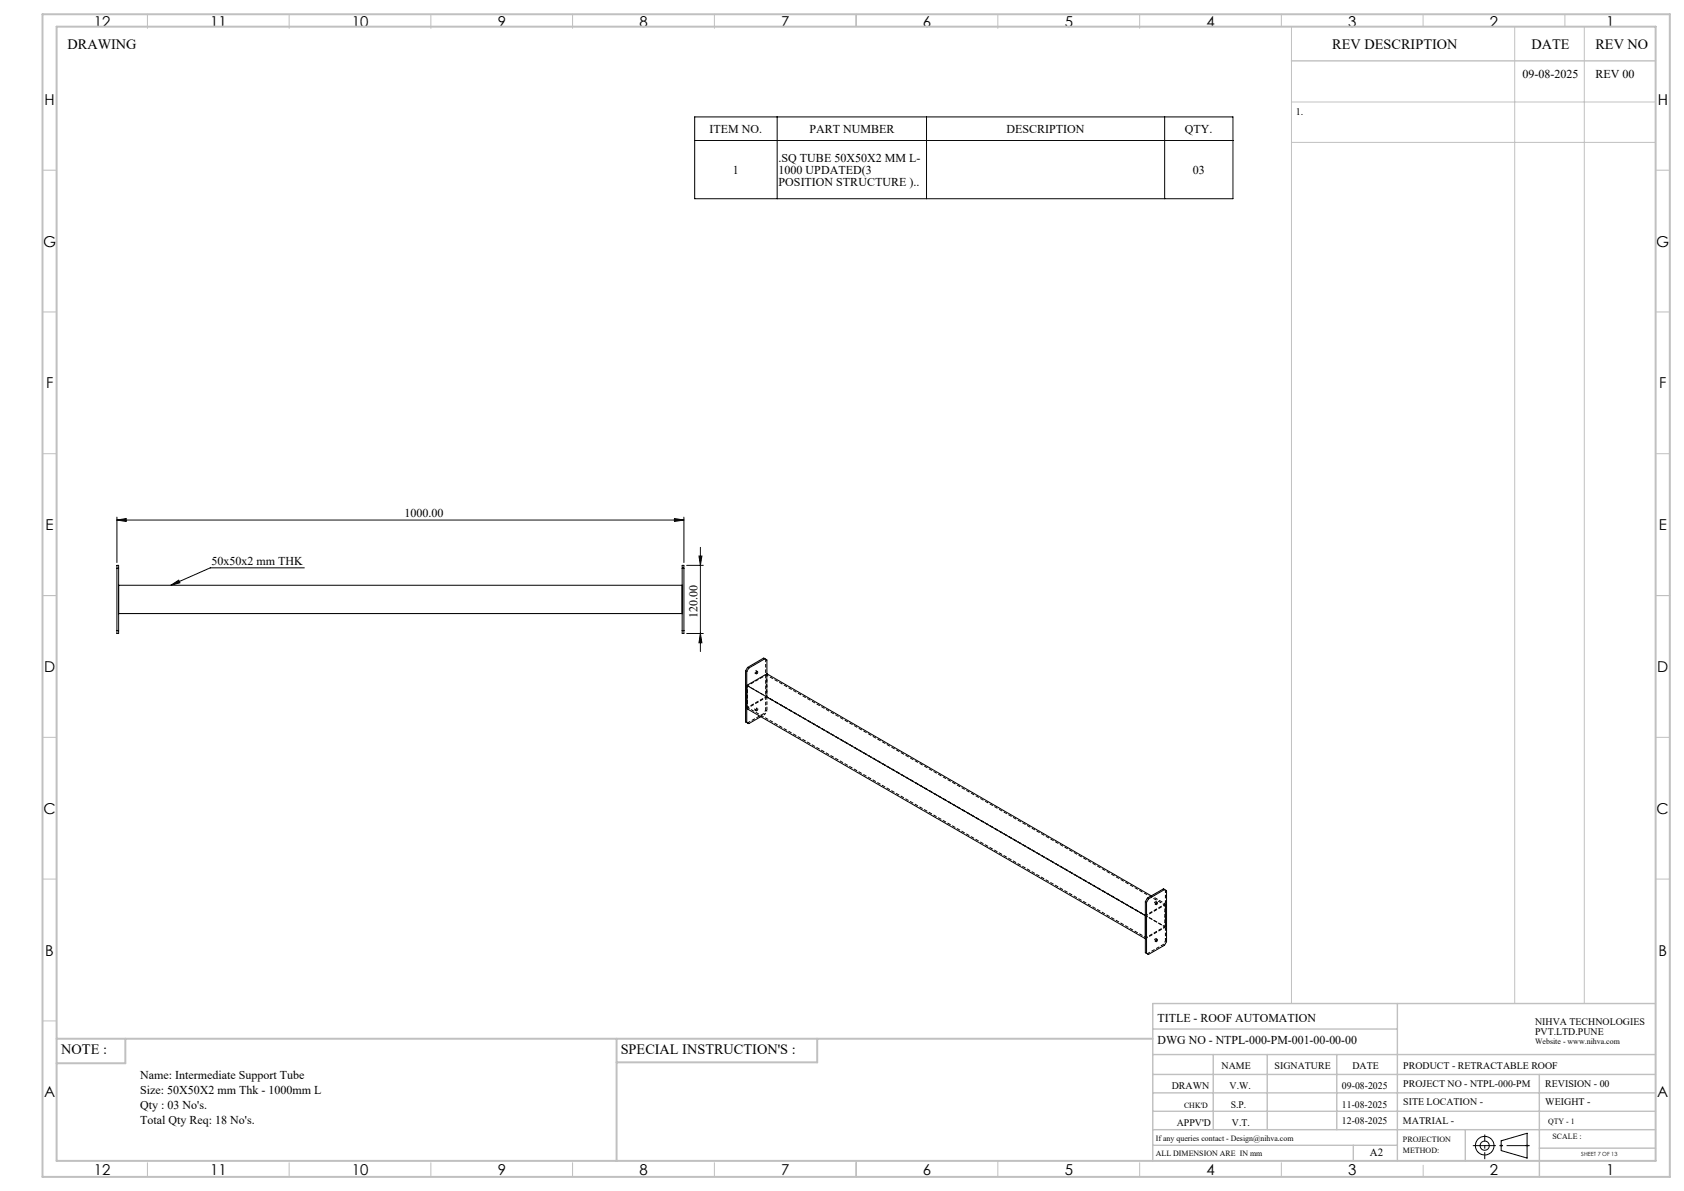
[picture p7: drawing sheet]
<svg xmlns="http://www.w3.org/2000/svg" width="594mm" height="420mm" viewBox="0 0 594 420" stroke-linecap="round" stroke-linejoin="round" font-family="sans-serif">
<g fill="none" stroke="#000" stroke-width=".35">
<path d="M245 41.2h189.9v28.9h-189.9zM245 49.5h189.9M274.1 41.2v28.9M326.8 41.2v28.9M410.8 41.2v28.9M41.2 199.4h.6v24h-.6zM41.2 183.4l3.3-.5v1zM41.2 182.4v16M41.2 183.4h200M237.9 182.9l3.3 .5-3.3 .5zM240.6 199.4h.6v24h-.6zM241.2 182.4v16"/>
<path d="M242.2 199.4h5.9M246.6 196.1h1l-.5 3.3zM247.1 193v36.7M41.2 200.4h.6M41.8 206.4h198.8M41.8 216.4h198.8M60.3 206.4l2.7-1.8 .5 .9zM107.4 200.3h-33.2l-13.9 6.1M240.6 200.4h.6M41.2 222.4h.6M240.6 222.4h.6M242.2 223.4h5.9"/>
<path d="M247.1 223.4l.5 3.3h-1zM263 236.6l.4 .2M263 236.6v17.9M263.4 236.8v18l-.4-.3M263.7 235.4l.4 .2M263.7 235.4l-.7 1.2M264.1 235.6l-.7 1.2M266.8 237l-.1 .2M266.8 236.9l.1-.1a.35 .35 0 0 1 .3 .6 .35 .35 0 0 1-.6 0zM269.8 232.3l.7 .4v4.9M269.8 232.3l-5.7 3.3M269.8 232.3l-.5-.2-5.6 3.3"/>
<path d="M270.5 237.6l-7.1 4.1 140.6 81.2M270.5 237.6l135.6 78.3M263 254.5l1.1 .7M263.4 249.9l140.6 81.1M263.7 254.9l.4 .3M268.4 252.7l-4.3 2.5M404 318v17.9M404 318l.4 .2M404.4 318.2v18l-.4-.3M404.7 316.7l-.7 1.3M404.7 316.7l.4 .3M405.1 317l-.7 1.2"/>
<path d="M407.7 318.5l.5-.2a.45 .45 0 0 1 0 .5 .45 .45 0 0 1-.5 .1zM407.8 318.4l-.1 .2M410.8 313.7l.7 .4v18l-.7 1.2-5.7 3.3M410.8 313.7l-5.7 3.3M410.8 313.7l-.4-.2-5.7 3.2M404 335.9l1.1 .7M404.7 336.3l.4 .3M407.8 331.4l-.1 .3M407.8 331.4l.2-.1a.34 .34 0 0 1 .2 .5 .34 .34 0 0 1-.6 .1zM529.5 402.3l9.2-2.7v8.8l-9.2-2.7z"/>
<circle cx="523.7" cy="404" r="1.62"/>
<circle cx="523.7" cy="404" r="3.3"/>
</g>
<path d="M270.3 238v7.7M263.7 249.5v-7.7M263.7 241.8l6.6-3.8M270.3 245.7l-6.6 3.8M406.1 315.9l5 2.9M410.9 319.1v7.7M404.2 330.6v-7.6M404.2 323l6.7-3.9M410.9 326.8l-6.7 3.8" fill="none" stroke="#000" stroke-width=".35" stroke-dasharray="1.3 .6" stroke-dashoffset=".6" stroke-linecap="butt"/>
<path d="M269.4 232.1l.7 .4M270.3 238l140.6 81.1M270.5 237.6v8.2M263.7 241.8l140.5 81.2M263.7 249.5l140.5 81.1M270.3 245.7l140.6 81.1M270.5 245.8l140.6 81.1M270.5 245.8l-7.1 4.1M410.4 313.5l.7 .4M411.1 318.8v8.1M404 322.8l7.1-4M411.1 326.9l-7.1 4.1" fill="none" stroke="#000" stroke-width=".35" stroke-dasharray="1.3 .6" stroke-dashoffset=".4" stroke-linecap="butt"/>
<path d="M270.5 250.7v-13.1" fill="none" stroke="#000" stroke-width=".35" stroke-dasharray="1.3 .6" stroke-dashoffset="-.2" stroke-linecap="butt"/>
<path d="M269.8 251.9l.7-1.2M270.1 250.4l-.7 1.3M407.5 318l-.2 .7 .4-.1M407.5 331.1l-.2 .6h.4M411.1 331.8l-.7 1.3" fill="none" stroke="#000" stroke-width=".35" stroke-dasharray="1.3 .6" stroke-dashoffset=".7" stroke-linecap="butt"/>
<path d="M269.8 251.9l-1.4 .8" fill="none" stroke="#000" stroke-width=".35" stroke-dasharray="1.3 .6" stroke-dashoffset=".8" stroke-linecap="butt"/>
<path d="M266.6 250.4h-.2a.37 .37 0 0 1-.1-.5 .37 .37 0 0 1 .6-.1l-.3 .6M267 250.6l-.1 .1a.37 .37 0 0 1-.2-.6 .37 .37 0 0 1 .6 0l-.3 .5" fill="none" stroke="#000" stroke-width=".35" stroke-dasharray="1.3 .6" stroke-dashoffset=".5" stroke-linecap="butt"/>
<path d="M266.6 237.3l-.2 .1a.37 .37 0 0 1-.1-.6 .37 .37 0 0 1 .6 0l-.1 .2" fill="none" stroke="#000" stroke-width=".35" stroke-dasharray="1.3 .6" stroke-dashoffset=".9" stroke-linecap="butt"/>
<g fill="none" stroke="#000" stroke-width=".35" stroke-dasharray="1.3 .6" stroke-linecap="butt">
<path d="M266.3 237.3l.5 .3M266.7 237.2l-.1 .1M267.2 236.8l-.4-.2M270.1 232.5l.4 .2M266.3 250.4l.5 .3M267.2 249.9l-.4-.3M269.4 251.7l.4 .2M270.5 250.7l-.4-.3M407.3 318.7l.4 .3M408.2 318.2l-.4-.2M411.1 313.9l.4 .2M407.3 331.8l.4 .3"/>
<path d="M408.2 331.3l-.4-.3M410.4 333.1l.4 .2M411.5 332.1l-.4-.3"/>
</g>
<path d="M269.4 251.7l-5.7 3.2M270.1 250.4v-17.9M404.7 336.3l5.7-3.2M411.1 331.8v-17.9" fill="none" stroke="#000" stroke-width=".35" stroke-dasharray="1.3 .6" stroke-dashoffset=".2" stroke-linecap="butt"/>
<path d="M407.8 318.3v-.3h-.3M407.8 331.4v-.3h-.3" fill="none" stroke="#000" stroke-width=".35" stroke-dasharray="1.3 .6" stroke-dashoffset=".3" stroke-linecap="butt"/>
<g fill="none" stroke="#c0c0c0" stroke-width=".35">
<path d="M52 5v5M102 5v5M152 5v5M202 5v5M252 5v5M302 5v4.4M352 5v5M402 5v5M452 5v4.4M455.5 9.4v344.5M502 5v4.4M534.3 9.4v344.5"/>
<path d="M552 5v4.4M558.8 9.4v344.5M455.5 36h128.5M455.5 50.2h128.5M15 60h5M584 60h5M15 110h5M584 110h5M15 160h5M584 160h5M15 210h5M584 210h5"/>
<path d="M15 260h5M584 260h5M15 310h5M584 310h5M15 360h5M52 410v5M102 410v5M152 410v5M202 410v5M252 410v5M302 409.4v5.6M352 409.4v5.6"/>
<path d="M402 410v5M452 410v5M502 410.9v4.1M529 404h1M529.2 403.7l.7 .7M529.5 403.5v1M529.9 403.7l-.7 .7M538.1 404h1.1M538.3 403.7l.7 .7M538.7 403.5v1M539 403.7l-.7 .7"/>
</g>
<path d="M519.5 404h20.1" fill="none" stroke="#000" stroke-width=".35" stroke-dasharray="15.2 1.3 1.3 1.3" stroke-dashoffset="7.1" stroke-linecap="butt"/>
<path d="M523.7 408.8v-8.7" fill="none" stroke="#000" stroke-width=".35" stroke-dasharray="15.2 1.3 1.3 1.3" stroke-dashoffset="12.8" stroke-linecap="butt"/>
<g fill="none" stroke="#c0c0c0" stroke-width=".5">
<path d="M455.5 21.5h128.5M492.9 353.9v55.5M584 353.9h-177.4v55.5M406.6 371.9h177.4M406.6 378.9h177.4M406.6 362.9h86.3M428 371.9v26.5M447 371.9v26.5M471.5 371.9v26.5M543 378.9v36.1M406.6 391.9h177.4M406.6 385.4h177.4"/>
<path d="M406.6 398.4h177.4M516.9 398.4v11M406.6 403.9h86.3M477.3 403.9v5.5M543 404.9h41"/>
</g>
<path d="M15 5h574v410h-574zM20 9.4h564v400h-564zM20 366.3h386.6M44.2 366.3v8.6h-24.2M217.5 366.3v43.1M288.3 366.3v8.3h-70.8" fill="none" stroke="#c0c0c0" stroke-width=".7"/>
<g fill="#000">
<path d="M60.3 206.4l2.7-1.8 .5 .9z"/>
<path d="M41.2 183.4l3.3-.5v1zM237.9 182.9l3.3 .5-3.3 .5z"/>
<path d="M246.6 196.1h1l-.5 3.3zM247.1 223.4l.5 3.3h-1z"/>
</g>
<g font-size="5.3">
<text x="33.1" y="9.5">12</text>
<text x="74.1" y="9.5">11</text>
<text x="124.1" y="9.5">10</text>
<text x="175.6" y="9.5">9</text>
<text x="225.6" y="9.5">8</text>
<text x="275.6" y="9.5">7</text>
<text x="325.6" y="9.5">6</text>
<text x="375.6" y="9.5">5</text>
<text x="425.6" y="9.5">4</text>
<text x="475.6" y="9.5">3</text>
<text x="525.6" y="9.5">2</text>
<text x="566.6" y="9.5">1</text>
<text x="15.7" y="37">H</text>
<text x="584.7" y="37">H</text>
<text x="15.2" y="87">G</text>
<text x="584.2" y="87">G</text>
<text x="16.2" y="137">F</text>
<text x="585.2" y="137">F</text>
<text x="16.1" y="187">E</text>
<text x="585.1" y="187">E</text>
<text x="15.5" y="237">D</text>
<text x="584.5" y="237">D</text>
<text x="15.4" y="287">C</text>
<text x="584.4" y="287">C</text>
<text x="16" y="337.1">B</text>
<text x="585" y="337.1">B</text>
<text x="15.5" y="387">A</text>
<text x="584.5" y="387">A</text>
<text x="33.1" y="414.5">12</text>
<text x="74.1" y="414.5">11</text>
<text x="124.1" y="414.5">10</text>
<text x="175.6" y="414.5">9</text>
<text x="225.6" y="414.5">8</text>
<text x="275.6" y="414.5">7</text>
<text x="325.6" y="414.5">6</text>
<text x="375.6" y="414.5">5</text>
<text x="425.6" y="414.5">4</text>
<text x="475.6" y="414.5">3</text>
<text x="525.6" y="414.5">2</text>
<text x="566.6" y="414.5">1</text>
</g>
<g font-size="5">
<text x="23.8" y="17.2">DRAWING</text>
<text x="470" y="17.4">REV DESCRIPTION</text>
<text x="540.2" y="17.4">DATE</text>
<text x="562.8" y="17.4">REV NO</text>
<text x="21.6" y="371.8">NOTE :</text>
<text x="218.9" y="371.8">SPECIAL INSTRUCTION'S :</text>
</g>
<g font-size="4.2">
<text x="537.1" y="27.6">09-08-2025</text>
<text x="562.8" y="27.6">REV 00</text>
<text x="250.3" y="46.9">ITEM NO.</text>
<text x="285.5" y="46.9">PART NUMBER</text>
<text x="355.1" y="46.9">DESCRIPTION</text>
<text x="418" y="46.9">QTY.</text>
<text x="274.7" y="57.1">.SQ TUBE 50X50X2 MM L-</text>
<text x="258.5" y="61.3">1</text>
<text x="274.7" y="61.3">1000 UPDATED(3</text>
<text x="274.7" y="65.6">POSITION STRUCTURE )..</text>
<text x="420.7" y="61.3">03</text>
<text x="142.7" y="182.4">1000.00</text>
<text x="74.6" y="199.2">50x50x2 mm THK</text>
<text x="246.1" y="217.9" transform="rotate(-90 246.1 217.9)">120.00</text>
<text x="408.3" y="360.3">TITLE - ROOF AUTOMATION</text>
<text x="408.3" y="368.2">DWG NO - NTPL-000-PM-001-00-00-00</text>
<text x="49.5" y="380.5">Name: Intermediate Support Tube</text>
<text x="49.5" y="385.7">Size: 50X50X2 mm Thk - 1000mm L</text>
<text x="49.5" y="391">Qty : 03 No's.</text>
<text x="49.5" y="396.2">Total Qty Req: 18 No's.</text>
</g>
<text font-size="3.9" x="483.2" y="407.7">A2</text>
<g font-size="3.5">
<text x="457" y="40.6">1.</text>
<text x="541.5" y="361.3">NIHVA TECHNOLOGIES</text>
<text x="541.5" y="364.9">PVT.LTD.PUNE</text>
<text x="430.9" y="377">NAME</text>
<text x="449.6" y="377">SIGNATURE</text>
<text x="477" y="377">DATE</text>
<text x="495" y="377">PRODUCT - RETRACTABLE ROOF</text>
<text x="495" y="383.3">PROJECT NO - NTPL-000-PM</text>
<text x="545.1" y="383.3">REVISION - 00</text>
<text x="413.3" y="384.1">DRAWN</text>
<text x="433.7" y="384.1">V.W.</text>
<text x="473.4" y="384.1">09-08-2025</text>
<text x="495" y="389.8">SITE LOCATION -</text>
<text x="545.1" y="389.8">WEIGHT -</text>
<text x="434.1" y="390.6">S.P.</text>
<text x="473.4" y="390.6">11-08-2025</text>
<text x="415.1" y="396.9">APPV'D</text>
<text x="434.6" y="396.9">V.T.</text>
<text x="473.4" y="396.5">12-08-2025</text>
<text x="494.8" y="396.5">MATRIAL -</text>
</g>
<g font-size="2.8">
<text x="541.5" y="368.3">Website - www.nihva.com</text>
<text x="417.6" y="390.6">CHK'D</text>
<text x="546.1" y="396.5">QTY - 1</text>
<text x="547.6" y="401.7">SCALE :</text>
<text x="407.7" y="402.2">If any queries contact - Design@nihva.com</text>
<text x="407.7" y="407.7">ALL DIMENSION ARE IN mm</text>
<text x="494.8" y="402.7">PROJECTION</text>
<text x="494.8" y="406.5">METHOD:</text>
</g>
<text font-size="2" x="557.8" y="407.8">SHEET 7 OF 13</text>
</svg>
